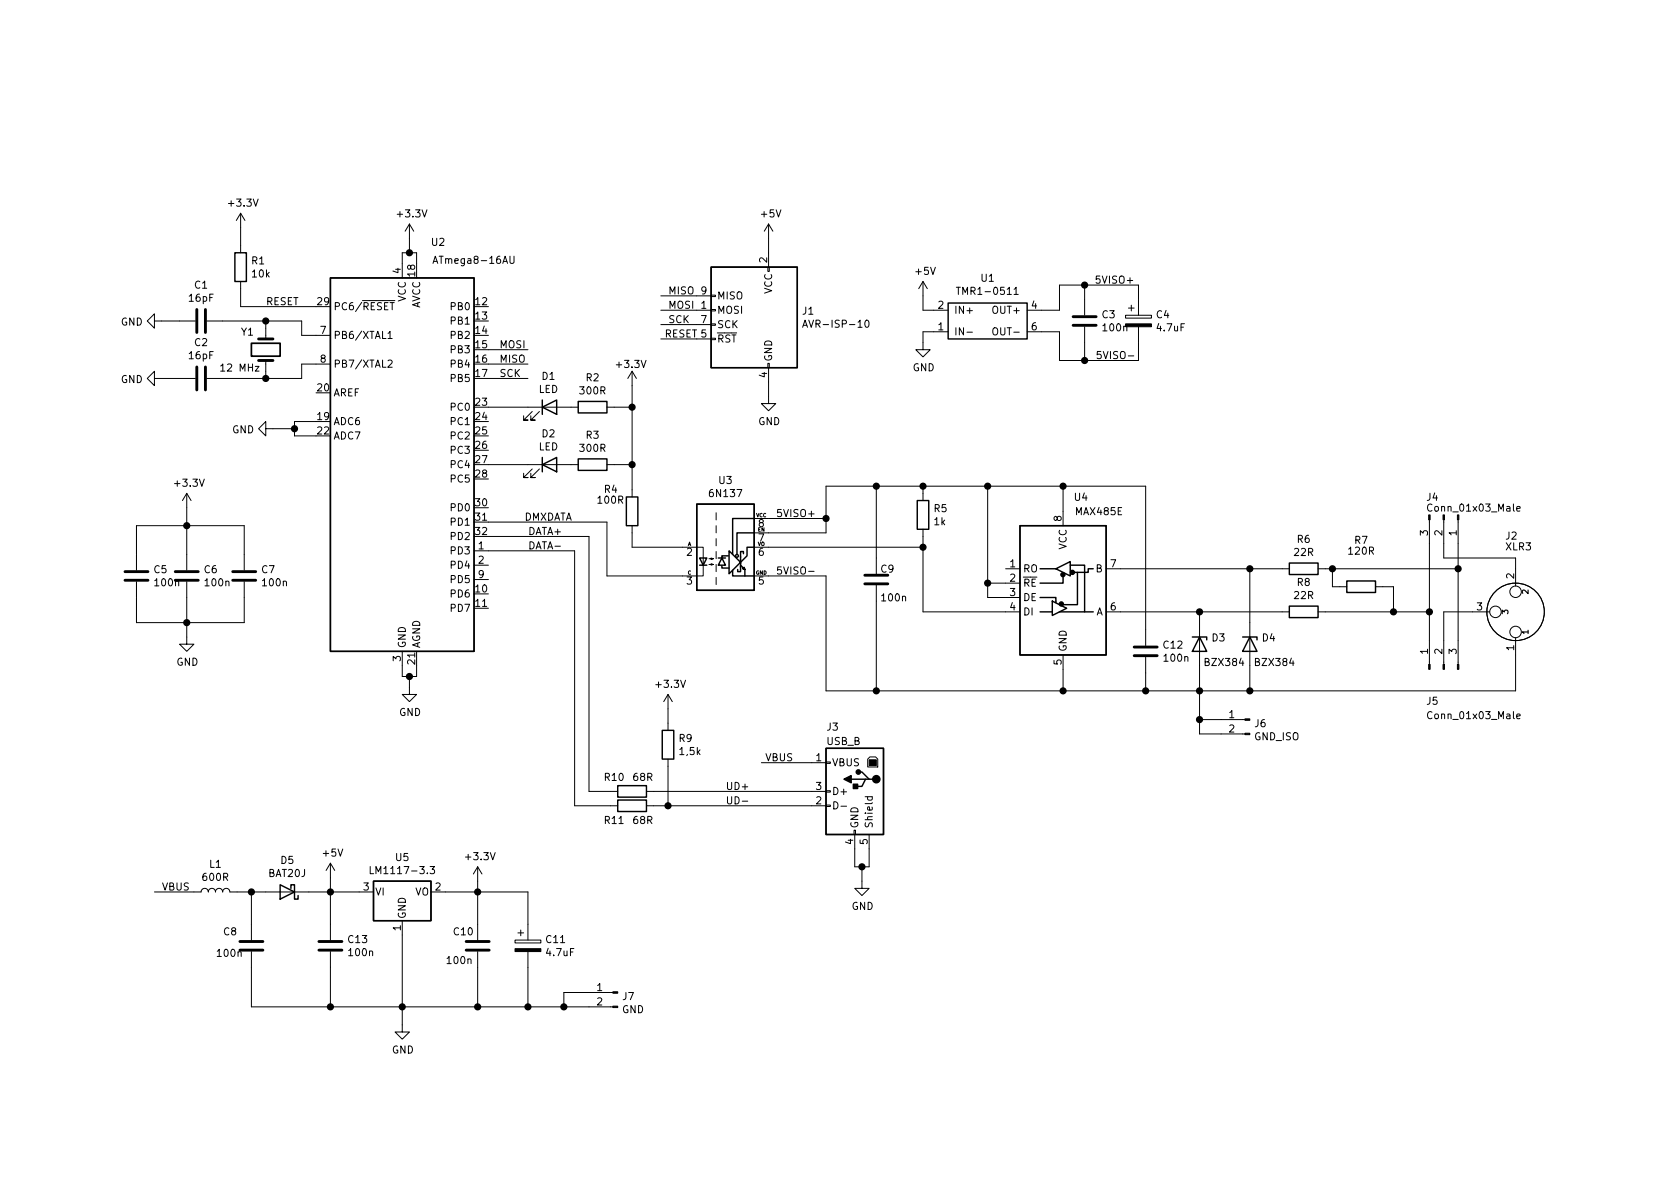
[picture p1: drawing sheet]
EESchema Schematic File Version 4
EELAYER 30 0
EELAYER END
$Descr A4 11693 8268
encoding utf-8
Sheet 1 1
Title ""
Date ""
Rev ""
Comp ""
Comment1 ""
Comment2 ""
Comment3 ""
Comment4 ""
$EndDescr
$Comp
L MCU_Microchip_ATmega:ATmega8-16AU U2
U 1 1
P 2800 3225
F 0 "U2" H 3050 4775 50  0000 C CNN
F 1 "ATmega8-16AU" H 3300 4650 50  0000 C CNN
F 2 "Package_QFP:TQFP-32_7x7mm_P0.8mm" H 2800 3225 50  0001 C CIN
F 3 "http://ww1.microchip.com/downloads/en/DeviceDoc/atmel-2486-8-bit-avr-microcontroller-atmega8_l_datasheet.pdf" H 2800 3225 50  0001 C CNN
	1    2800 3225
	1    0    0    -1  
$EndComp
Wire Wire Line
	2200 2125 1675 2125
Text Label 1850 2125 0    50   ~ 0
RESET
$Comp
L Device:R R1
U 1 1
P 1675 1850
F 0 "R1" H 1745 1896 50  0000 L CNN
F 1 "10k" H 1745 1805 50  0000 L CNN
F 2 "Resistor_SMD:R_0603_1608Metric_Pad0.98x0.95mm_HandSolder" V 1605 1850 50  0001 C CNN
F 3 "~" H 1675 1850 50  0001 C CNN
	1    1675 1850
	1    0    0    -1  
$EndComp
Wire Wire Line
	1675 2000 1675 2125
Wire Wire Line
	1675 1700 1675 1575
$Comp
L Device:Crystal Y1
U 1 1
P 1850 2425
F 0 "Y1" V 1725 2250 50  0000 L CNN
F 1 "12 MHz" V 1975 2100 50  0000 L CNN
F 2 "Crystal:Crystal_HC49-4H_Vertical" H 1850 2425 50  0001 C CNN
F 3 "~" H 1850 2425 50  0001 C CNN
	1    1850 2425
	0    1    1    0   
$EndComp
Wire Wire Line
	2200 2325 2100 2325
Wire Wire Line
	2100 2325 2100 2225
Wire Wire Line
	2100 2225 1850 2225
Wire Wire Line
	1850 2225 1850 2275
Wire Wire Line
	2200 2525 2100 2525
Wire Wire Line
	2100 2525 2100 2625
Wire Wire Line
	2100 2625 1850 2625
Wire Wire Line
	1850 2625 1850 2575
$Comp
L Device:C C1
U 1 1
P 1400 2225
F 0 "C1" V 1148 2225 50  0000 C CNN
F 1 "16pF" V 1239 2225 50  0000 C CNN
F 2 "Capacitor_SMD:C_0603_1608Metric_Pad1.08x0.95mm_HandSolder" H 1438 2075 50  0001 C CNN
F 3 "~" H 1400 2225 50  0001 C CNN
	1    1400 2225
	0    1    1    0   
$EndComp
$Comp
L Device:C C2
U 1 1
P 1400 2625
F 0 "C2" V 1148 2625 50  0000 C CNN
F 1 "16pF" V 1239 2625 50  0000 C CNN
F 2 "Capacitor_SMD:C_0603_1608Metric_Pad1.08x0.95mm_HandSolder" H 1438 2475 50  0001 C CNN
F 3 "~" H 1400 2625 50  0001 C CNN
	1    1400 2625
	0    1    1    0   
$EndComp
Wire Wire Line
	1850 2225 1550 2225
Connection ~ 1850 2225
Wire Wire Line
	1550 2625 1850 2625
Connection ~ 1850 2625
$Comp
L power:GND #PWR04
U 1 1
P 1125 2225
F 0 "#PWR04" H 1125 1975 50  0001 C CNN
F 1 "GND" V 1130 2097 50  0000 R CNN
F 2 "" H 1125 2225 50  0001 C CNN
F 3 "" H 1125 2225 50  0001 C CNN
	1    1125 2225
	0    1    1    0   
$EndComp
$Comp
L power:GND #PWR05
U 1 1
P 1125 2625
F 0 "#PWR05" H 1125 2375 50  0001 C CNN
F 1 "GND" V 1130 2497 50  0000 R CNN
F 2 "" H 1125 2625 50  0001 C CNN
F 3 "" H 1125 2625 50  0001 C CNN
	1    1125 2625
	0    1    1    0   
$EndComp
Wire Wire Line
	1125 2225 1250 2225
Wire Wire Line
	1250 2625 1125 2625
Wire Wire Line
	2200 2925 2050 2925
Wire Wire Line
	2050 2925 2050 2975
Wire Wire Line
	2050 3025 2200 3025
Wire Wire Line
	2050 2975 1900 2975
Connection ~ 2050 2975
Wire Wire Line
	2050 2975 2050 3025
$Comp
L power:GND #PWR08
U 1 1
P 1900 2975
F 0 "#PWR08" H 1900 2725 50  0001 C CNN
F 1 "GND" V 1905 2847 50  0000 R CNN
F 2 "" H 1900 2975 50  0001 C CNN
F 3 "" H 1900 2975 50  0001 C CNN
	1    1900 2975
	0    1    1    0   
$EndComp
Wire Wire Line
	2900 1825 2900 1750
Wire Wire Line
	2900 1750 2850 1750
Wire Wire Line
	2800 1750 2800 1825
Wire Wire Line
	2850 1750 2850 1650
Connection ~ 2850 1750
Wire Wire Line
	2850 1750 2800 1750
$Comp
L power:+3.3V #PWR01
U 1 1
P 1675 1575
F 0 "#PWR01" H 1675 1425 50  0001 C CNN
F 1 "+3.3V" H 1690 1748 50  0000 C CNN
F 2 "" H 1675 1575 50  0001 C CNN
F 3 "" H 1675 1575 50  0001 C CNN
	1    1675 1575
	1    0    0    -1  
$EndComp
$Comp
L power:+3.3V #PWR02
U 1 1
P 2850 1650
F 0 "#PWR02" H 2850 1500 50  0001 C CNN
F 1 "+3.3V" H 2865 1823 50  0000 C CNN
F 2 "" H 2850 1650 50  0001 C CNN
F 3 "" H 2850 1650 50  0001 C CNN
	1    2850 1650
	1    0    0    -1  
$EndComp
Wire Wire Line
	2900 4625 2900 4700
Wire Wire Line
	2900 4700 2850 4700
Wire Wire Line
	2800 4700 2800 4625
Wire Wire Line
	2850 4700 2850 4775
Connection ~ 2850 4700
Wire Wire Line
	2850 4700 2800 4700
$Comp
L power:GND #PWR013
U 1 1
P 2850 4775
F 0 "#PWR013" H 2850 4525 50  0001 C CNN
F 1 "GND" H 2855 4602 50  0000 C CNN
F 2 "" H 2850 4775 50  0001 C CNN
F 3 "" H 2850 4775 50  0001 C CNN
	1    2850 4775
	1    0    0    -1  
$EndComp
Wire Wire Line
	3400 2425 3675 2425
Wire Wire Line
	3400 2525 3675 2525
Wire Wire Line
	3400 2625 3675 2625
Text Label 3475 2425 0    50   ~ 0
MOSI
Text Label 3475 2525 0    50   ~ 0
MISO
Text Label 3475 2625 0    50   ~ 0
SCK
Wire Wire Line
	3400 2825 3675 2825
Wire Wire Line
	3400 3225 3675 3225
$Comp
L Device:LED D1
U 1 1
P 3825 2825
F 0 "D1" H 3818 3042 50  0000 C CNN
F 1 "LED" H 3818 2951 50  0000 C CNN
F 2 "LED_THT:LED_D3.0mm" H 3825 2825 50  0001 C CNN
F 3 "~" H 3825 2825 50  0001 C CNN
	1    3825 2825
	1    0    0    -1  
$EndComp
$Comp
L Device:LED D2
U 1 1
P 3825 3225
F 0 "D2" H 3818 3442 50  0000 C CNN
F 1 "LED" H 3818 3351 50  0000 C CNN
F 2 "LED_THT:LED_D3.0mm" H 3825 3225 50  0001 C CNN
F 3 "~" H 3825 3225 50  0001 C CNN
	1    3825 3225
	1    0    0    -1  
$EndComp
$Comp
L Device:R R2
U 1 1
P 4125 2825
F 0 "R2" V 3918 2825 50  0000 C CNN
F 1 "300R" V 4009 2825 50  0000 C CNN
F 2 "Resistor_SMD:R_0603_1608Metric_Pad0.98x0.95mm_HandSolder" V 4055 2825 50  0001 C CNN
F 3 "~" H 4125 2825 50  0001 C CNN
	1    4125 2825
	0    1    1    0   
$EndComp
$Comp
L Device:R R3
U 1 1
P 4125 3225
F 0 "R3" V 3918 3225 50  0000 C CNN
F 1 "300R" V 4009 3225 50  0000 C CNN
F 2 "Resistor_SMD:R_0603_1608Metric_Pad0.98x0.95mm_HandSolder" V 4055 3225 50  0001 C CNN
F 3 "~" H 4125 3225 50  0001 C CNN
	1    4125 3225
	0    1    1    0   
$EndComp
Wire Wire Line
	4275 3225 4400 3225
Wire Wire Line
	4400 3225 4400 2825
Wire Wire Line
	4400 2825 4275 2825
Wire Wire Line
	4400 2825 4400 2675
Connection ~ 4400 2825
$Comp
L power:+3.3V #PWR010
U 1 1
P 4400 2675
F 0 "#PWR010" H 4400 2525 50  0001 C CNN
F 1 "+3.3V" H 4275 2825 50  0000 L CNN
F 2 "" H 4400 2675 50  0001 C CNN
F 3 "" H 4400 2675 50  0001 C CNN
	1    4400 2675
	1    0    0    -1  
$EndComp
$Comp
L Device:C C7
U 1 1
P 1700 4000
F 0 "C7" H 1815 4046 50  0000 L CNN
F 1 "100n" H 1815 3955 50  0000 L CNN
F 2 "Capacitor_SMD:C_0603_1608Metric_Pad1.08x0.95mm_HandSolder" H 1738 3850 50  0001 C CNN
F 3 "~" H 1700 4000 50  0001 C CNN
	1    1700 4000
	1    0    0    -1  
$EndComp
$Comp
L Device:C C6
U 1 1
P 1300 4000
F 0 "C6" H 1415 4046 50  0000 L CNN
F 1 "100n" H 1415 3955 50  0000 L CNN
F 2 "Capacitor_SMD:C_0603_1608Metric_Pad1.08x0.95mm_HandSolder" H 1338 3850 50  0001 C CNN
F 3 "~" H 1300 4000 50  0001 C CNN
	1    1300 4000
	1    0    0    -1  
$EndComp
$Comp
L Device:C C5
U 1 1
P 950 4000
F 0 "C5" H 1065 4046 50  0000 L CNN
F 1 "100n" H 1065 3955 50  0000 L CNN
F 2 "Capacitor_SMD:C_0603_1608Metric_Pad1.08x0.95mm_HandSolder" H 988 3850 50  0001 C CNN
F 3 "~" H 950 4000 50  0001 C CNN
	1    950  4000
	1    0    0    -1  
$EndComp
Wire Wire Line
	1700 4150 1700 4325
Wire Wire Line
	1700 4325 1300 4325
Wire Wire Line
	950  4325 950  4150
Connection ~ 1300 4325
Wire Wire Line
	1300 4325 950  4325
Wire Wire Line
	1700 3850 1700 3650
Wire Wire Line
	950  3650 950  3850
Wire Wire Line
	1300 3850 1300 3650
Connection ~ 1300 3650
Wire Wire Line
	1300 3650 950  3650
$Comp
L power:+3.3V #PWR011
U 1 1
P 1300 3525
F 0 "#PWR011" H 1300 3375 50  0001 C CNN
F 1 "+3.3V" H 1315 3698 50  0000 C CNN
F 2 "" H 1300 3525 50  0001 C CNN
F 3 "" H 1300 3525 50  0001 C CNN
	1    1300 3525
	1    0    0    -1  
$EndComp
$Comp
L power:GND #PWR012
U 1 1
P 1300 4425
F 0 "#PWR012" H 1300 4175 50  0001 C CNN
F 1 "GND" H 1305 4252 50  0000 C CNN
F 2 "" H 1300 4425 50  0001 C CNN
F 3 "" H 1300 4425 50  0001 C CNN
	1    1300 4425
	1    0    0    -1  
$EndComp
Wire Wire Line
	1300 4150 1300 4325
Wire Wire Line
	1300 4425 1300 4325
Wire Wire Line
	1700 3650 1300 3650
Wire Wire Line
	1300 3650 1300 3525
Wire Wire Line
	4400 3800 4400 3700
Wire Wire Line
	4750 3800 4400 3800
$Comp
L Device:R R4
U 1 1
P 4400 3550
F 0 "R4" H 4600 3400 50  0000 R CNN
F 1 "100R" H 4650 3475 50  0000 R CNN
F 2 "Resistor_SMD:R_0603_1608Metric_Pad0.98x0.95mm_HandSolder" V 4330 3550 50  0001 C CNN
F 3 "~" H 4400 3550 50  0001 C CNN
	1    4400 3550
	-1   0    0    1   
$EndComp
$Comp
L Isolator:6N137 U3
U 1 1
P 5050 3800
F 0 "U3" H 5050 4267 50  0000 C CNN
F 1 "6N137" H 5050 4176 50  0000 C CNN
F 2 "Package_DIP:DIP-8_W7.62mm" H 5050 3300 50  0001 C CNN
F 3 "https://docs.broadcom.com/docs/AV02-0940EN" H 4200 4350 50  0001 C CNN
	1    5050 3800
	1    0    0    -1  
$EndComp
Wire Wire Line
	3400 3625 4225 3625
Wire Wire Line
	3400 3825 4000 3825
Wire Wire Line
	3400 3725 4100 3725
Wire Wire Line
	4000 3825 4000 5600
Wire Wire Line
	4000 5600 4250 5600
$Comp
L Device:R R11
U 1 1
P 4400 5600
F 0 "R11" V 4500 5475 50  0000 C CNN
F 1 "68R" V 4500 5675 50  0000 C CNN
F 2 "Resistor_SMD:R_0603_1608Metric_Pad0.98x0.95mm_HandSolder" V 4330 5600 50  0001 C CNN
F 3 "~" H 4400 5600 50  0001 C CNN
	1    4400 5600
	0    1    1    0   
$EndComp
Wire Wire Line
	4100 3725 4100 5500
$Comp
L Device:R R10
U 1 1
P 4400 5500
F 0 "R10" V 4300 5375 50  0000 C CNN
F 1 "68R" V 4300 5575 50  0000 C CNN
F 2 "Resistor_SMD:R_0603_1608Metric_Pad0.98x0.95mm_HandSolder" V 4330 5500 50  0001 C CNN
F 3 "~" H 4400 5500 50  0001 C CNN
	1    4400 5500
	0    1    1    0   
$EndComp
Wire Wire Line
	4100 5500 4250 5500
$Comp
L Device:R R9
U 1 1
P 4650 5175
F 0 "R9" H 4720 5221 50  0000 L CNN
F 1 "1,5k" H 4720 5130 50  0000 L CNN
F 2 "Resistor_SMD:R_0603_1608Metric_Pad0.98x0.95mm_HandSolder" V 4580 5175 50  0001 C CNN
F 3 "~" H 4650 5175 50  0001 C CNN
	1    4650 5175
	1    0    0    -1  
$EndComp
$Comp
L power:+3.3V #PWR014
U 1 1
P 4650 4925
F 0 "#PWR014" H 4650 4775 50  0001 C CNN
F 1 "+3.3V" H 4665 5098 50  0000 C CNN
F 2 "" H 4650 4925 50  0001 C CNN
F 3 "" H 4650 4925 50  0001 C CNN
	1    4650 4925
	1    0    0    -1  
$EndComp
Wire Wire Line
	4650 5025 4650 4925
$Comp
L Connector:USB_B J3
U 1 1
P 5950 5500
F 0 "J3" H 6150 5950 50  0000 R CNN
F 1 "USB_B" H 6150 5850 50  0000 R CNN
F 2 "Connector_USB:USB_B_Lumberg_2411_02_Horizontal" H 6100 5450 50  0001 C CNN
F 3 " ~" H 6100 5450 50  0001 C CNN
	1    5950 5500
	-1   0    0    -1  
$EndComp
Wire Wire Line
	4550 5600 4650 5600
Wire Wire Line
	4650 5325 4650 5600
Wire Wire Line
	5950 5900 5950 6025
Wire Wire Line
	5950 6025 6000 6025
Wire Wire Line
	6050 6025 6050 5900
Wire Wire Line
	6000 6025 6000 6125
Connection ~ 6000 6025
Wire Wire Line
	6000 6025 6050 6025
$Comp
L power:GND #PWR017
U 1 1
P 6000 6125
F 0 "#PWR017" H 6000 5875 50  0001 C CNN
F 1 "GND" H 6005 5952 50  0000 C CNN
F 2 "" H 6000 6125 50  0001 C CNN
F 3 "" H 6000 6125 50  0001 C CNN
	1    6000 6125
	1    0    0    -1  
$EndComp
$Comp
L Regulator_Linear:LM1117-3.3 U5
U 1 1
P 2800 6200
F 0 "U5" H 2800 6442 50  0000 C CNN
F 1 "LM1117-3.3" H 2800 6351 50  0000 C CNN
F 2 "Package_TO_SOT_SMD:SOT-223-3_TabPin2" H 2800 6200 50  0001 C CNN
F 3 "http://www.ti.com/lit/ds/symlink/lm1117.pdf" H 2800 6200 50  0001 C CNN
	1    2800 6200
	1    0    0    -1  
$EndComp
$Comp
L power:GND #PWR018
U 1 1
P 2800 7125
F 0 "#PWR018" H 2800 6875 50  0001 C CNN
F 1 "GND" H 2805 6952 50  0000 C CNN
F 2 "" H 2800 7125 50  0001 C CNN
F 3 "" H 2800 7125 50  0001 C CNN
	1    2800 7125
	1    0    0    -1  
$EndComp
Wire Wire Line
	2800 7125 2800 7000
Wire Wire Line
	2500 6200 2300 6200
$Comp
L Device:C C10
U 1 1
P 3325 6575
F 0 "C10" H 3150 6675 50  0000 L CNN
F 1 "100n" H 3100 6475 50  0000 L CNN
F 2 "Capacitor_SMD:C_0603_1608Metric_Pad1.08x0.95mm_HandSolder" H 3363 6425 50  0001 C CNN
F 3 "~" H 3325 6575 50  0001 C CNN
	1    3325 6575
	1    0    0    -1  
$EndComp
Connection ~ 2300 6200
Wire Wire Line
	2300 6200 2300 6100
Wire Wire Line
	3325 6200 3325 6425
Connection ~ 2800 7000
Wire Wire Line
	2800 7000 2800 6500
Wire Wire Line
	3325 6725 3325 7000
Wire Wire Line
	3325 7000 2800 7000
$Comp
L power:+3.3V #PWR016
U 1 1
P 3325 6125
F 0 "#PWR016" H 3325 5975 50  0001 C CNN
F 1 "+3.3V" H 3340 6298 50  0000 C CNN
F 2 "" H 3325 6125 50  0001 C CNN
F 3 "" H 3325 6125 50  0001 C CNN
	1    3325 6125
	1    0    0    -1  
$EndComp
Wire Wire Line
	3325 6125 3325 6200
Connection ~ 3325 6200
$Comp
L Connector:AVR-ISP-10 J1
U 1 1
P 5250 2250
F 0 "J1" H 4920 2346 50  0000 R CNN
F 1 "AVR-ISP-10" H 4920 2255 50  0000 R CNN
F 2 "Connector_IDC:IDC-Header_2x05_P2.54mm_Vertical" V 5000 2300 50  0001 C CNN
F 3 " ~" H 3975 1700 50  0001 C CNN
	1    5250 2250
	-1   0    0    -1  
$EndComp
Wire Wire Line
	4850 2050 4600 2050
Text Label 4650 2050 0    50   ~ 0
MISO
Wire Wire Line
	4850 2150 4600 2150
Wire Wire Line
	4850 2250 4600 2250
Wire Wire Line
	4850 2350 4600 2350
Text Label 4625 2350 0    50   ~ 0
RESET
Text Label 4650 2150 0    50   ~ 0
MOSI
Text Label 4650 2250 0    50   ~ 0
SCK
Wire Wire Line
	5350 2650 5350 2750
$Comp
L power:GND #PWR07
U 1 1
P 5350 2750
F 0 "#PWR07" H 5350 2500 50  0001 C CNN
F 1 "GND" H 5355 2577 50  0000 C CNN
F 2 "" H 5350 2750 50  0001 C CNN
F 3 "" H 5350 2750 50  0001 C CNN
	1    5350 2750
	1    0    0    -1  
$EndComp
Wire Wire Line
	5650 5300 5300 5300
Connection ~ 4650 5600
Wire Wire Line
	4550 5500 5650 5500
Wire Wire Line
	4650 5600 5650 5600
$Comp
L tracopower:TMR1-0511 U1
U 1 1
P 6750 2100
F 0 "U1" H 6875 2275 50  0000 C CNN
F 1 "TMR1-0511" H 6875 2184 50  0000 C CNN
F 2 "my_dcdc:SIP-6" H 6750 2200 50  0001 C CNN
F 3 "" H 6750 2200 50  0001 C CNN
	1    6750 2100
	1    0    0    -1  
$EndComp
$Comp
L power:GND #PWR09
U 1 1
P 6425 2375
F 0 "#PWR09" H 6425 2125 50  0001 C CNN
F 1 "GND" H 6430 2202 50  0000 C CNN
F 2 "" H 6425 2375 50  0001 C CNN
F 3 "" H 6425 2375 50  0001 C CNN
	1    6425 2375
	1    0    0    -1  
$EndComp
Wire Wire Line
	6500 2300 6425 2300
Wire Wire Line
	6425 2300 6425 2375
Text Label 7900 1975 2    50   ~ 0
5VISO+
Text Label 7625 2500 0    50   ~ 0
5VISO-
Wire Wire Line
	5350 3600 5750 3600
Text Label 5400 3600 0    50   ~ 0
5VISO+
Text Label 5400 4000 0    50   ~ 0
5VISO-
$Comp
L Interface_UART:MAX485E U4
U 1 1
P 7400 4050
F 0 "U4" H 7525 4650 50  0000 C CNN
F 1 "MAX485E" H 7650 4550 50  0000 C CNN
F 2 "Package_SO:SOIC-8_3.9x4.9mm_P1.27mm" H 7400 3350 50  0001 C CNN
F 3 "https://datasheets.maximintegrated.com/en/ds/MAX1487E-MAX491E.pdf" H 7400 4100 50  0001 C CNN
	1    7400 4050
	1    0    0    -1  
$EndComp
Wire Wire Line
	7400 3550 7400 3375
Wire Wire Line
	7400 3375 6875 3375
Wire Wire Line
	6100 4800 7400 4800
Wire Wire Line
	7400 4800 7400 4650
Wire Wire Line
	7000 4050 6875 4050
Wire Wire Line
	6875 4050 6875 4150
Wire Wire Line
	6875 4150 7000 4150
Wire Wire Line
	6875 4050 6875 3375
Connection ~ 6875 4050
Connection ~ 6875 3375
Wire Wire Line
	6875 3375 6425 3375
Wire Wire Line
	7000 4250 6425 4250
Wire Wire Line
	5350 3800 6425 3800
$Comp
L Device:R R5
U 1 1
P 6425 3575
F 0 "R5" H 6495 3621 50  0000 L CNN
F 1 "1k" H 6495 3530 50  0000 L CNN
F 2 "Resistor_SMD:R_0603_1608Metric_Pad0.98x0.95mm_HandSolder" V 6355 3575 50  0001 C CNN
F 3 "~" H 6425 3575 50  0001 C CNN
	1    6425 3575
	1    0    0    -1  
$EndComp
Wire Wire Line
	6425 3425 6425 3375
Connection ~ 6425 3375
Wire Wire Line
	6425 3375 6100 3375
Wire Wire Line
	6500 2150 6425 2150
Wire Wire Line
	6425 2150 6425 2050
$Comp
L power:+5V #PWR06
U 1 1
P 6425 2050
F 0 "#PWR06" H 6425 1900 50  0001 C CNN
F 1 "+5V" H 6440 2223 50  0000 C CNN
F 2 "" H 6425 2050 50  0001 C CNN
F 3 "" H 6425 2050 50  0001 C CNN
	1    6425 2050
	1    0    0    -1  
$EndComp
Wire Wire Line
	5350 1750 5350 1650
$Comp
L power:+5V #PWR03
U 1 1
P 5350 1650
F 0 "#PWR03" H 5350 1500 50  0001 C CNN
F 1 "+5V" H 5365 1823 50  0000 C CNN
F 2 "" H 5350 1650 50  0001 C CNN
F 3 "" H 5350 1650 50  0001 C CNN
	1    5350 1650
	1    0    0    -1  
$EndComp
$Comp
L power:+5V #PWR015
U 1 1
P 2300 6100
F 0 "#PWR015" H 2300 5950 50  0001 C CNN
F 1 "+5V" H 2315 6273 50  0000 C CNN
F 2 "" H 2300 6100 50  0001 C CNN
F 3 "" H 2300 6100 50  0001 C CNN
	1    2300 6100
	1    0    0    -1  
$EndComp
$Comp
L Device:C C3
U 1 1
P 7550 2225
F 0 "C3" H 7665 2271 50  0000 L CNN
F 1 "100n" H 7665 2180 50  0000 L CNN
F 2 "Capacitor_SMD:C_0603_1608Metric_Pad1.08x0.95mm_HandSolder" H 7588 2075 50  0001 C CNN
F 3 "~" H 7550 2225 50  0001 C CNN
	1    7550 2225
	1    0    0    -1  
$EndComp
$Comp
L Device:CP C4
U 1 1
P 7925 2225
F 0 "C4" H 8043 2271 50  0000 L CNN
F 1 "4.7uF" H 8043 2180 50  0000 L CNN
F 2 "Capacitor_THT:CP_Radial_D5.0mm_P2.50mm" H 7963 2075 50  0001 C CNN
F 3 "~" H 7925 2225 50  0001 C CNN
	1    7925 2225
	1    0    0    -1  
$EndComp
Wire Wire Line
	7375 2150 7375 1975
Wire Wire Line
	7375 1975 7550 1975
Wire Wire Line
	7925 1975 7925 2075
Wire Wire Line
	7550 2075 7550 1975
Connection ~ 7550 1975
Wire Wire Line
	7550 1975 7925 1975
Wire Wire Line
	7375 2500 7550 2500
Wire Wire Line
	7925 2500 7925 2375
Wire Wire Line
	7375 2300 7375 2500
Wire Wire Line
	7550 2375 7550 2500
Connection ~ 7550 2500
Wire Wire Line
	7550 2500 7925 2500
Text Label 5325 5300 0    50   ~ 0
VBUS
Wire Wire Line
	1750 7000 1750 6725
Connection ~ 1750 6200
Wire Wire Line
	1850 6200 1750 6200
Wire Wire Line
	1750 6200 1650 6200
Wire Wire Line
	1750 6425 1750 6200
$Comp
L Device:C C8
U 1 1
P 1750 6575
F 0 "C8" H 1550 6675 50  0000 L CNN
F 1 "100n" H 1500 6525 50  0000 L CNN
F 2 "Capacitor_SMD:C_0603_1608Metric_Pad1.08x0.95mm_HandSolder" H 1788 6425 50  0001 C CNN
F 3 "~" H 1750 6575 50  0001 C CNN
	1    1750 6575
	1    0    0    -1  
$EndComp
$Comp
L Device:L L1
U 1 1
P 1500 6200
F 0 "L1" V 1690 6200 50  0000 C CNN
F 1 "600R" V 1599 6200 50  0000 C CNN
F 2 "Inductor_SMD:L_0805_2012Metric_Pad1.15x1.40mm_HandSolder" H 1500 6200 50  0001 C CNN
F 3 "~" H 1500 6200 50  0001 C CNN
	1    1500 6200
	0    -1   -1   0   
$EndComp
Wire Wire Line
	2300 6200 2150 6200
Wire Wire Line
	1350 6200 1075 6200
Text Label 1125 6200 0    50   ~ 0
VBUS
$Comp
L Device:CP C11
U 1 1
P 3675 6575
F 0 "C11" H 3793 6621 50  0000 L CNN
F 1 "4.7uF" H 3793 6530 50  0000 L CNN
F 2 "Capacitor_THT:CP_Radial_D5.0mm_P2.50mm" H 3713 6425 50  0001 C CNN
F 3 "~" H 3675 6575 50  0001 C CNN
	1    3675 6575
	1    0    0    -1  
$EndComp
Wire Wire Line
	3325 6200 3675 6200
Wire Wire Line
	3675 6200 3675 6425
Wire Wire Line
	3325 7000 3675 7000
Wire Wire Line
	3675 7000 3675 6725
Connection ~ 3325 7000
Wire Wire Line
	5350 3700 5750 3700
$Comp
L Device:C C9
U 1 1
P 6100 4025
F 0 "C9" H 6125 4100 50  0000 L CNN
F 1 "100n" H 6125 3900 50  0000 L CNN
F 2 "Capacitor_SMD:C_0603_1608Metric_Pad1.08x0.95mm_HandSolder" H 6138 3875 50  0001 C CNN
F 3 "~" H 6100 4025 50  0001 C CNN
	1    6100 4025
	1    0    0    -1  
$EndComp
Wire Wire Line
	6100 4175 6100 4800
Connection ~ 6100 4800
Wire Wire Line
	6100 3875 6100 3375
Connection ~ 6100 3375
Wire Wire Line
	6100 3375 5750 3375
$Comp
L Device:C C12
U 1 1
P 7975 4525
F 0 "C12" H 8090 4571 50  0000 L CNN
F 1 "100n" H 8090 4480 50  0000 L CNN
F 2 "Capacitor_SMD:C_0603_1608Metric_Pad1.08x0.95mm_HandSolder" H 8013 4375 50  0001 C CNN
F 3 "~" H 7975 4525 50  0001 C CNN
	1    7975 4525
	1    0    0    -1  
$EndComp
Connection ~ 7400 4800
Wire Wire Line
	7975 4675 7975 4800
Wire Wire Line
	7975 4800 7400 4800
Wire Wire Line
	7975 4375 7975 3375
Wire Wire Line
	7975 3375 7400 3375
Connection ~ 7400 3375
Wire Wire Line
	9700 4075 9700 4250
Wire Wire Line
	9625 4075 9700 4075
Connection ~ 9275 3950
Wire Wire Line
	9275 4075 9275 3950
Wire Wire Line
	9325 4075 9275 4075
Wire Wire Line
	9225 4250 9700 4250
Wire Wire Line
	9225 3950 9275 3950
Wire Wire Line
	10550 4800 10550 4550
$Comp
L Connector:XLR3 J2
U 1 1
P 10550 4250
F 0 "J2" V 11075 4175 50  0000 L CNN
F 1 "XLR3" V 11000 4175 50  0000 L CNN
F 2 "my_xlr:NC3MAH" H 10550 4250 50  0001 C CNN
F 3 " ~" H 10550 4250 50  0001 C CNN
	1    10550 4250
	0    1    -1   0   
$EndComp
$Comp
L Device:R R8
U 1 1
P 9075 4250
F 0 "R8" V 8868 4250 50  0000 C CNN
F 1 "22R" V 8959 4250 50  0000 C CNN
F 2 "Resistor_SMD:R_0603_1608Metric_Pad0.98x0.95mm_HandSolder" V 9005 4250 50  0001 C CNN
F 3 "~" H 9075 4250 50  0001 C CNN
	1    9075 4250
	0    1    1    0   
$EndComp
$Comp
L Device:R R6
U 1 1
P 9075 3950
F 0 "R6" V 8868 3950 50  0000 C CNN
F 1 "22R" V 8959 3950 50  0000 C CNN
F 2 "Resistor_SMD:R_0603_1608Metric_Pad0.98x0.95mm_HandSolder" V 9005 3950 50  0001 C CNN
F 3 "~" H 9075 3950 50  0001 C CNN
	1    9075 3950
	0    1    1    0   
$EndComp
Wire Wire Line
	8350 4250 8925 4250
Wire Wire Line
	8700 4800 8350 4800
Wire Wire Line
	8700 4625 8700 4800
Wire Wire Line
	8350 4625 8350 4800
Wire Wire Line
	8700 3950 8700 4325
Wire Wire Line
	8350 4250 8350 4325
$Comp
L Device:D_Zener D4
U 1 1
P 8700 4475
F 0 "D4" V 8654 4555 50  0000 L CNN
F 1 "BZX384" V 8825 4500 50  0000 L CNN
F 2 "Diode_SMD:D_SOD-323_HandSoldering" H 8700 4475 50  0001 C CNN
F 3 "~" H 8700 4475 50  0001 C CNN
	1    8700 4475
	0    1    1    0   
$EndComp
$Comp
L Device:D_Zener D3
U 1 1
P 8350 4475
F 0 "D3" V 8304 4555 50  0000 L CNN
F 1 "BZX384" V 8475 4500 50  0000 L CNN
F 2 "Diode_SMD:D_SOD-323_HandSoldering" H 8350 4475 50  0001 C CNN
F 3 "~" H 8350 4475 50  0001 C CNN
	1    8350 4475
	0    1    1    0   
$EndComp
Wire Wire Line
	7975 4800 8350 4800
Connection ~ 7975 4800
Connection ~ 8350 4800
Wire Wire Line
	7800 4250 8350 4250
Connection ~ 8350 4250
Wire Wire Line
	7800 3950 8700 3950
Connection ~ 8700 3950
Wire Wire Line
	8700 3950 8925 3950
$Comp
L Device:R R7
U 1 1
P 9475 4075
F 0 "R7" V 9150 4075 50  0000 C CNN
F 1 "120R" V 9225 4075 50  0000 C CNN
F 2 "Resistor_SMD:R_0603_1608Metric_Pad0.98x0.95mm_HandSolder" V 9405 4075 50  0001 C CNN
F 3 "~" H 9475 4075 50  0001 C CNN
	1    9475 4075
	0    1    1    0   
$EndComp
Wire Wire Line
	5750 4800 6100 4800
Wire Wire Line
	5350 4000 5750 4000
Wire Wire Line
	5750 4000 5750 4800
Wire Wire Line
	4225 3625 4225 4000
Wire Wire Line
	5750 3375 5750 3600
Wire Wire Line
	6425 3725 6425 3800
Connection ~ 5750 3600
Wire Wire Line
	5750 3600 5750 3700
Connection ~ 6425 3800
Wire Wire Line
	6425 3800 6425 4250
$Comp
L Device:D_Schottky D5
U 1 1
P 2000 6200
F 0 "D5" H 2000 5983 50  0000 C CNN
F 1 "BAT20J" H 2000 6074 50  0000 C CNN
F 2 "Diode_SMD:D_SOD-323_HandSoldering" H 2000 6200 50  0001 C CNN
F 3 "~" H 2000 6200 50  0001 C CNN
	1    2000 6200
	-1   0    0    1   
$EndComp
Wire Wire Line
	1750 7000 2300 7000
Wire Wire Line
	4225 4000 4750 4000
$Comp
L Device:C C13
U 1 1
P 2300 6575
F 0 "C13" H 2415 6621 50  0000 L CNN
F 1 "100n" H 2415 6530 50  0000 L CNN
F 2 "Capacitor_SMD:C_0603_1608Metric_Pad1.08x0.95mm_HandSolder" H 2338 6425 50  0001 C CNN
F 3 "~" H 2300 6575 50  0001 C CNN
	1    2300 6575
	1    0    0    -1  
$EndComp
Wire Wire Line
	2300 6425 2300 6200
Wire Wire Line
	2300 6725 2300 7000
Connection ~ 2300 7000
Wire Wire Line
	7250 2150 7375 2150
Wire Wire Line
	7250 2300 7375 2300
Wire Wire Line
	3100 6200 3325 6200
Wire Wire Line
	2300 7000 2800 7000
Text Label 3650 3625 0    50   ~ 0
DMXDATA
Wire Wire Line
	4400 3225 4400 3400
Connection ~ 4400 3225
$Comp
L Connector:Conn_01x03_Male J4
U 1 1
P 10050 3575
F 0 "J4" V 9925 3450 50  0000 L CNN
F 1 "Conn_01x03_Male" V 10000 3450 50  0000 L CNN
F 2 "Connector_PinHeader_2.54mm:PinHeader_1x03_P2.54mm_Vertical" H 10050 3575 50  0001 C CNN
F 3 "~" H 10050 3575 50  0001 C CNN
	1    10050 3575
	0    1    1    0   
$EndComp
$Comp
L Connector:Conn_01x03_Male J5
U 1 1
P 10050 4650
F 0 "J5" V 9825 4775 50  0000 R CNN
F 1 "Conn_01x03_Male" V 9725 4775 50  0000 R CNN
F 2 "Connector_PinHeader_2.54mm:PinHeader_1x03_P2.54mm_Vertical" H 10050 4650 50  0001 C CNN
F 3 "~" H 10050 4650 50  0001 C CNN
	1    10050 4650
	0    -1   -1   0   
$EndComp
Wire Wire Line
	10550 3950 10550 3875
Wire Wire Line
	10550 3875 10050 3875
Wire Wire Line
	10050 3875 10050 3775
Wire Wire Line
	10250 4250 10050 4250
Wire Wire Line
	10050 4250 10050 4450
Wire Wire Line
	10150 3950 10150 4450
Connection ~ 9700 4250
Wire Wire Line
	8700 4800 10550 4800
Connection ~ 8700 4800
Wire Wire Line
	9950 4250 9700 4250
Wire Wire Line
	9275 3950 10150 3950
Wire Wire Line
	10150 3775 10150 3950
Connection ~ 10150 3950
Wire Wire Line
	9950 3775 9950 4250
Connection ~ 9950 4250
Wire Wire Line
	9950 4250 9950 4450
Text Label 5050 5500 0    50   ~ 0
UD+
Text Label 5050 5600 0    50   ~ 0
UD-
Text Label 3675 3725 0    50   ~ 0
DATA+
Text Label 3675 3825 0    50   ~ 0
DATA-
$Comp
L Connector:Conn_01x02_Male J6
U 1 1
P 8700 5000
F 0 "J6" H 8672 4974 50  0000 R CNN
F 1 "GND_ISO" H 8672 4883 50  0000 R CNN
F 2 "Connector_PinHeader_2.54mm:PinHeader_1x02_P2.54mm_Vertical" H 8700 5000 50  0001 C CNN
F 3 "~" H 8700 5000 50  0001 C CNN
	1    8700 5000
	-1   0    0    -1  
$EndComp
Wire Wire Line
	8500 5100 8350 5100
Wire Wire Line
	8350 5100 8350 5000
Wire Wire Line
	8500 5000 8350 5000
Connection ~ 8350 5000
Wire Wire Line
	8350 5000 8350 4800
$Comp
L Connector:Conn_01x02_Male J7
U 1 1
P 4300 6900
F 0 "J7" H 4272 6874 50  0000 R CNN
F 1 "GND" H 4272 6783 50  0000 R CNN
F 2 "Connector_PinHeader_2.54mm:PinHeader_1x02_P2.54mm_Vertical" H 4300 6900 50  0001 C CNN
F 3 "~" H 4300 6900 50  0001 C CNN
	1    4300 6900
	-1   0    0    -1  
$EndComp
Wire Wire Line
	4100 7000 3925 7000
Connection ~ 3675 7000
Wire Wire Line
	4100 6900 3925 6900
Wire Wire Line
	3925 6900 3925 7000
Connection ~ 3925 7000
Wire Wire Line
	3925 7000 3675 7000
$EndSCHEMATC
